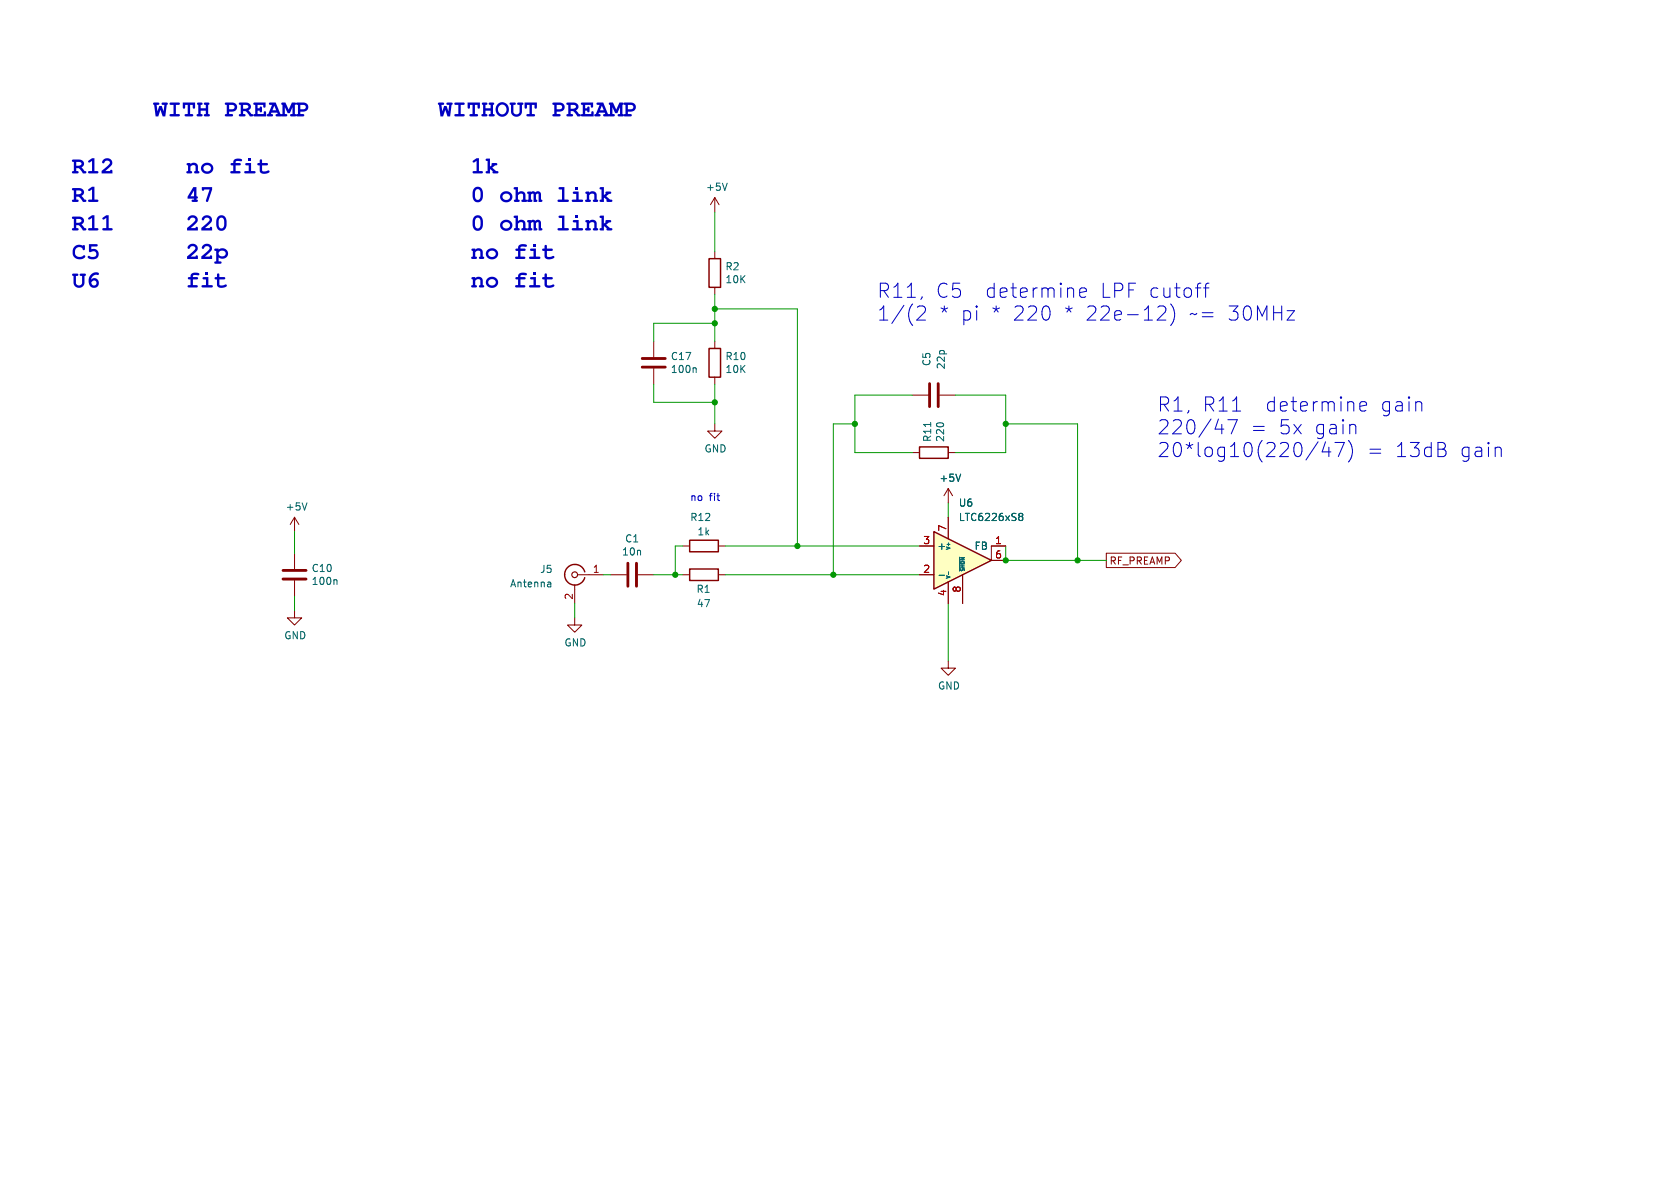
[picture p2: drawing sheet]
<svg xmlns="http://www.w3.org/2000/svg" width="297mm" height="210mm" viewBox="0 0 297 210" stroke-linecap="round" stroke-linejoin="round" font-family="sans-serif">
<path d="M164.3 67.8v4.1M165.9 67.8v4.1M111 99.6v4M112.5 99.6v4" fill="none" stroke="#840000" stroke-width=".51"/>
<path d="M161.3 69.9h2.8M166.1 69.9h2.8M161.3 80h1.3M167.6 80h1.3M101.6 109.2v1.3h1.3l-1.3 1.3-1.3-1.3h1.3M101.6 103.4v3.3M102.1 101.6h4.6M107.9 101.6h2.8M112.8 101.6h2.8" fill="none" stroke="#840000" stroke-width=".18"/>
<path d="M162.6 79h5v2h-5zM103.4 101.1a1.81 1.81 0 0 0-2.8-1 1.81 1.81 0 0 0 0 3 1.81 1.81 0 0 0 2.8-1" fill="none" stroke="#840000" stroke-width=".25"/>
<path d="M164.5 74.7v.7M97.2 102.9l.2 .2v.6M97.4 103.7h-.4M97.4 103.2l-.4 .1" fill="none" stroke="#006464" stroke-width=".18"/>
<circle cx="101.6" cy="101.6" r=".51" fill="none" stroke="#840000" stroke-width=".2"/>
<path d="M165.1 94l10.2 5.1-10.2 5z" fill="#ffffc2"/>
<g fill="none" stroke="#840000" stroke-width=".18">
<path d="M126.4 34.9l-.8 1.3M126.4 34.9v2.6M126.4 34.9l.7 1.3M126.4 44.5v1.2M126.4 50.8v1.3M115.6 60.3v2.8M115.6 65.2v2.7M126.4 74.9v1.3h1.2l-1.2 1.3-1.3-1.3h1.3M126.4 60.3v1.3M126.4 66.7v1.2M52.1 91.4l-.8 1.3M52.1 91.4v2.6"/>
<path d="M52.1 97.8v2.8M52.1 91.4l.7 1.3M120.6 96.5h1.3M127 96.5h1.3M162.6 96.5h2.5M167.6 86.4v2.5M167.6 91.4v3.9M167.6 86.4l-.7 1.2M167.6 86.4l.8 1.2M177.8 96.5h-2.5v2.6h2.5M195.6 97.8h12.1l1.2 1.3-1.2 1.2h-12.1zM52.1 108v1.2h1.2l-1.2 1.3-1.3-1.3h1.3"/>
<path d="M52.1 102.6v2.8M120.6 101.6h1.3M127 101.6h1.3M162.6 101.6h2.5M167.6 116.8v1.3h1.3l-1.3 1.3-1.2-1.3h1.2M167.6 102.9v3.8M170.2 101.6v5.1"/>
</g>
<path d="M125.3 45.7h2.1v5.1h-2.1zM125.3 61.6h2.1v5.1h-2.1zM121.9 95.5h5.1v2h-5.1zM165.1 94l10.2 5.1-10.2 5zM121.9 100.6h5.1v2h-5.1z" fill="none" stroke="#840000" stroke-width=".25"/>
<g fill="none" stroke="#006464" stroke-width=".18">
<path d="M128.6 32.4l-.5 1.3M122.9 65l.2 .2v.7M54.3 88.9l-.5 1.3M169.7 98.5v2.4M169.8 83.8l-.4 1.3M180.2 91.2l.1 .1M180.2 90.8l.4-.1 .2 .2v.2l-.2 .2M180.3 91.3h.3M180.3 91.3l-.1 .1M180.6 91.3l.2 .2v.4l-.2 .1h-.4M59.4 102.5l.2 .2v.6M166 101.7h1"/>
<path d="M167.7 101.1v.5"/>
</g>
<path d="M113.5 64.9h4.1M113.5 63.4h4.1M50 102.4h4.1M50 100.8h4.1" fill="none" stroke="#840000" stroke-width=".51"/>
<g fill="#0000c2">
<path d="M27.1 18.2l.8-.1a.22 .22 0 0 1 .3 .2 .22 .22 0 0 1-.3 .2h-.2l.1 1.2 .4-1h.4l.3 1 .2-1.2h-.3a.22 .22 0 0 1-.2-.2 .22 .22 0 0 1 .2-.2h.6a.22 .22 0 0 1 .3 .2 .22 .22 0 0 1-.2 .2l-.3 2.1h-.4l-.4-1.2-.4 1.2h-.5z"/>
<path d="M30 18.2l1.5-.1a.22 .22 0 0 1 .3 .2 .22 .22 0 0 1-.3 .2h-.4v1.7h.4a.22 .22 0 0 1 .3 .2 .22 .22 0 0 1-.3 .2h-1.3a.22 .22 0 0 1-.2-.2 .22 .22 0 0 1 .2-.2h.5v-1.7h-.5a.22 .22 0 0 1-.2-.1 .22 .22 0 0 1 0-.2z"/>
<path d="M32.3 18.1h2.2v.8a.22 .22 0 0 1-.2 .3 .22 .22 0 0 1-.2-.3v-.4h-.5v1.7h.3a.22 .22 0 0 1 .3 .2 .22 .22 0 0 1-.3 .2h-1a.22 .22 0 0 1-.3-.2 .22 .22 0 0 1 .3-.2h.3v-1.7h-.5v.4a.22 .22 0 0 1-.2 .3 .22 .22 0 0 1-.2-.3z"/>
<path d="M34.9 18.2l.6-.1a.23 .23 0 0 1 .3 .3 .23 .23 0 0 1-.3 .1v.6h.9v-.6a.23 .23 0 0 1-.4-.1 .23 .23 0 0 1 .3-.3h.4a.22 .22 0 0 1 .3 .2 .22 .22 0 0 1-.2 .2v1.7a.22 .22 0 0 1 .3 .2 .22 .22 0 0 1-.3 .2h-.5a.23 .23 0 0 1-.3-.3 .23 .23 0 0 1 .4-.1v-.6h-.9v.6a.23 .23 0 0 1 .3 .1 .23 .23 0 0 1-.3 .3h-.5a.22 .22 0 0 1-.3-.2 .22 .22 0 0 1 .4-.2v-1.7l-.2-.1z"/>
<path d="M46 28.2a.22 .22 0 0 1 .2 0 .22 .22 0 0 1 .1 .2v.4h.8a.22 .22 0 0 1 .3 .2 .22 .22 0 0 1-.3 .2h-.8l.1 1 .4 .1 .7-.2 .2 .3-.4 .2-.6 .1h-.4l-.3-.3-.1-1.2h-.1a.22 .22 0 0 1-.3-.2 .22 .22 0 0 1 .3-.2h.1z"/>
<path d="M106.1 33.1h.7v1.4l.3-.3a.22 .22 0 0 1 0-.2 .22 .22 0 0 1 .2-.1h.5a.22 .22 0 0 1 .3 .2 .22 .22 0 0 1-.3 .2l-.6 .4 .8 .6a.22 .22 0 0 1 .3 .2 .22 .22 0 0 1-.3 .2h-.5a.22 .22 0 0 1-.3-.1 .22 .22 0 0 1 .1-.3l-.5-.3v.7h-.5a.23 .23 0 0 1-.3-.3 .23 .23 0 0 1 .3-.1v-1.8a.23 .23 0 0 1-.3-.1 .23 .23 0 0 1 .1-.3z"/>
<path d="M106.1 38.2l.7-.1v1.4l.3-.2a.22 .22 0 0 1 0-.3 .22 .22 0 0 1 .2-.1h.5a.22 .22 0 0 1 .3 .2 .22 .22 0 0 1-.3 .2l-.6 .4 .8 .6a.22 .22 0 0 1 .3 .2 .22 .22 0 0 1-.3 .2h-.5a.22 .22 0 0 1-.3-.1 .22 .22 0 0 1 .1-.2l-.5-.4v.7h-.5a.23 .23 0 0 1-.3-.2 .23 .23 0 0 1 .3-.2v-1.8a.23 .23 0 0 1-.3 0 .23 .23 0 0 1 .1-.3z"/>
<path d="M96.3 43.3a.22 .22 0 0 1 .3 0 .22 .22 0 0 1 .1 .3v.3h.7a.22 .22 0 0 1 .3 .2 .22 .22 0 0 1-.3 .3h-.7v.9l.5 .1 .6-.2 .2 .3-.3 .2-.7 .1h-.4l-.3-.2v-1.2h-.2a.22 .22 0 0 1-.3-.3 .22 .22 0 0 1 .3-.2h.2z"/>
<path d="M38.4 48.4a.22 .22 0 0 1 .3 0 .22 .22 0 0 1 .1 .2v.4h.7a.22 .22 0 0 1 .3 .2 .22 .22 0 0 1-.3 .2h-.7v1l.5 .1 .6-.2 .2 .2-.3 .3-.7 .1-.4-.1-.3-.2v-1.2h-.2a.22 .22 0 0 1-.3-.2 .22 .22 0 0 1 .3-.2h.2z"/>
<path d="M96.3 48.4a.22 .22 0 0 1 .3 0 .22 .22 0 0 1 .1 .2v.4h.7a.22 .22 0 0 1 .3 .2 .22 .22 0 0 1-.3 .2h-.7v1l.5 .1 .6-.2 .2 .2-.3 .3-.7 .1-.4-.1-.3-.2v-1.2h-.2a.22 .22 0 0 1-.3-.2 .22 .22 0 0 1 .3-.2h.2z"/>
</g>
<g fill="none" stroke="#0000c2" stroke-width=".18">
<path d="M163.1 54.1a.68 .68 0 0 1 .4 1.1l-1.4 1.4h1.5M185.5 54.6l.1 .4-.1 1.1M190.9 51.7l1.2-.2-.2-.5-.7-.1-.3 .4v.9l.1 .2 .2 .2 .7-.2M205 54.1l-.3 .2M205.6 54.1a.68 .68 0 0 1 .4 1.1l-1.4 1.4h1.5M207.1 53.8a2.9 2.9 0 0 1-.2 3.7M212.8 50.9h.9M213.7 50.1l-.4 .1-.2 .2v2.2M227.5 54.9h1.4l-1.4 1.7h1.4M214.8 75.9h1.6M217.9 72.7h1.4M218.7 74.2l-1 2.5"/>
<path d="M233 78.1l-2.1 3.2M234.3 78.1l-.6 1.8h1.6M234.9 79v1.7M237.7 78.2l-1.1 2.5M239 78.9a2.88 2.88 0 0 1-.6 2.8M239.6 75.1l.1 .3v1.3M240.4 71.8l1.2-.2-.1-.5-.7-.1-.4 .4v.9l.1 .2 .3 .2 .7-.2M251.2 71.1l.2 .3v1.3M255.5 79.6l.1 .3-.1 .6M265.3 79.2l.1 .2v1.3"/>
</g>
<g fill="none" stroke="#009600" stroke-width=".18">
<path d="M126.4 37.5v7M126.4 52.1v8.2M126.4 54.6h14.6v41.9M126.4 57.2h-10.8v3.1M115.6 67.9v3.2h10.8M126.4 67.9v7M151.1 74.9h-3.8v26.7M161.3 69.9h-10.2v10.1h10.2M168.9 69.9h8.9v10.1h-8.9M177.8 74.9h12.7v24.2M52.1 94v3.8M120.6 96.5h-1.2v5.1"/>
<path d="M128.3 96.5h34.3M167.6 88.9v2.5M177.8 96.5v2.6h17.8M52.1 105.4v2.6M101.6 106.7v2.5M106.7 101.6h1.2M115.6 101.6h5M128.3 101.6h34.3M167.6 106.7v10.1"/>
</g>
<path d="M169.7 98.5v2.4M169.8 83.8l-.4 1.3M180.2 91.2l.1 .1M180.2 90.8l.4-.1 .2 .2v.2l-.2 .2M180.3 91.3h.3M180.3 91.3l-.1 .1M180.6 91.3l.2 .2v.4l-.2 .1h-.4M166 101.7h1M167.7 101.1v.5" fill="none" stroke="#006464" stroke-width=".18"/>
<path d="M162.6 96.5h2.5M167.6 91.4v3.9M175.3 96.5h2.5M175.3 99.1h2.5M162.6 101.6h2.5M167.6 102.9v3.8M170.2 101.6v5.1" fill="none" stroke="#840000" stroke-width=".18"/>
<g fill="#009600" stroke="#009600" stroke-width=".18">
<circle cx="126.4" cy="57.2" r=".46"/>
<circle cx="126.4" cy="54.6" r=".46"/>
<circle cx="119.4" cy="101.6" r=".46"/>
<circle cx="126.4" cy="71.1" r=".46"/>
<circle cx="190.5" cy="99.1" r=".46"/>
<circle cx="177.8" cy="99.1" r=".46"/>
<circle cx="147.3" cy="101.6" r=".46"/>
<circle cx="141" cy="96.5" r=".46"/>
<circle cx="151.1" cy="74.9" r=".46"/>
<circle cx="177.8" cy="74.9" r=".46"/>
</g>
<g font-size="4.2" fill="#0000c2">
<text x="39.7" y="21.1">PREAMP</text>
<text x="77.5" y="21.1">WITHOUTPREAMP</text>
<text x="12.7" y="31.2">R12</text>
<text x="32.8" y="31.2">no fit</text>
<text x="83.2" y="31.2">1k</text>
<text x="12.7" y="36.2">R1</text>
<text x="12.7" y="41.3">R11</text>
<text x="32.8" y="36.2">47</text>
<text x="32.8" y="41.3">220</text>
<text x="83.2" y="36.2">0 ohm link</text>
<text x="83.2" y="41.3">0 ohm link</text>
<text x="12.7" y="46.3">C5</text>
<text x="32.8" y="46.3">22p</text>
<text x="83.2" y="46.3">no fit</text>
<text x="12.7" y="51.3">U6</text>
<text x="32.8" y="51.3">fit</text>
<text x="83.2" y="51.3">no fit</text>
</g>
<g font-size="3.5" fill="#0000c2">
<text x="154.9" y="52.9">R11,</text>
<text x="165.3" y="52.9">C5</text>
<text x="173.9" y="52.9">determine</text>
<text x="194.2" y="52.9">LPF cutoff</text>
<text x="154.9" y="56.9">1/(2</text>
<text x="165.8" y="56.9">* pi</text>
<text x="174.9" y="56.9">* 220</text>
<text x="187.7" y="56.9">* 22e-12)</text>
<text x="209.8" y="56.9">~=</text>
<text x="216.5" y="56.9">30MHz</text>
<text x="204.5" y="73">R1,</text>
<text x="204.5" y="77">220/47</text>
<text x="212.4" y="73">R11</text>
<text x="220.9" y="77">=</text>
<text x="223.4" y="73">determine</text>
<text x="225.8" y="77">5x</text>
<text x="232.1" y="77">gain</text>
<text x="243.7" y="73">gain</text>
<text x="204.5" y="81">20*log10(220/47)</text>
<text x="241.5" y="81">=</text>
<text x="246.4" y="81">13dB</text>
<text x="257.8" y="81">gain</text>
</g>
<g font-size="1.8" fill="#006464">
<text x="124.7" y="33.9">+5V</text>
<text x="128.2" y="48">R2</text>
<text x="128.2" y="50.3">10K</text>
<text x="118.5" y="63.9">C17</text>
<text x="128.2" y="63.9">R10</text>
<text x="164.7" y="64.8" transform="rotate(-90 164.7 64.8)">C5</text>
<text x="167.2" y="65.4" transform="rotate(-90 167.2 65.4)">22p</text>
<text x="118.5" y="66.1">100n</text>
<text x="128.2" y="66.1">10K</text>
<text x="124.5" y="80.2">GND</text>
<text x="164.8" y="78.2" transform="rotate(-90 164.8 78.2)">R11</text>
<text x="167.1" y="78.2" transform="rotate(-90 167.1 78.2)">220</text>
<text x="166" y="85.4">+5V</text>
<text x="169.4" y="89.8">U6</text>
<text x="50.4" y="90.4">+5V</text>
<text x="121.9" y="92.3">R12</text>
<text x="123.2" y="94.8">1k</text>
<text x="169.4" y="92.3">LTC6226xS8</text>
<text x="55" y="101.3">C10</text>
<text x="95.4" y="101.5">J5</text>
<text x="109.9" y="98.4">10n</text>
<text x="110.4" y="96.1">C1</text>
<text x="165.6" y="97.4">+</text>
<text x="172.2" y="97.4">FB</text>
<text x="55" y="103.6">100n</text>
<text x="90.1" y="104">Antenna</text>
<text x="123" y="105">R1</text>
<text x="123.1" y="107.5">47</text>
<text x="50.2" y="113.2">GND</text>
<text x="99.7" y="114.5">GND</text>
<text x="165.7" y="122.1">GND</text>
</g>
<g font-size="1.8" fill="#0000c2">
<text x="121.9" y="88.7">no</text>
<text x="125.4" y="88.7">fit</text>
</g>
<g font-size="1.8" fill="#a90000">
<text x="167.4" y="94.1" transform="rotate(-90 167.4 94.1)">7</text>
<text x="104.7" y="101.3">1</text>
<text x="163.1" y="101.3">2</text>
<text x="163.1" y="96.3">3</text>
<text x="175.8" y="96.3">1</text>
<text x="175.8" y="98.8">6</text>
<text x="101.3" y="106.1" transform="rotate(-90 101.3 106.1)">2</text>
<text x="167.4" y="105.5" transform="rotate(-90 167.4 105.5)">4</text>
<text x="169.9" y="104.8" transform="rotate(-90 169.9 104.8)">8</text>
</g>
<text font-size="1.8" fill="#840000" x="196.1" y="100">RF_PREAMP</text>
<g font-size=".9" fill="#006464">
<text x="168.1" y="97.3" transform="rotate(-90 168.1 97.3)">V+</text>
<text x="170.7" y="101.1" transform="rotate(-90 170.7 101.1)">~{SHDN}</text>
<text x="168.1" y="102.4" transform="rotate(-90 168.1 102.4)">V-</text>
</g>
</svg>
